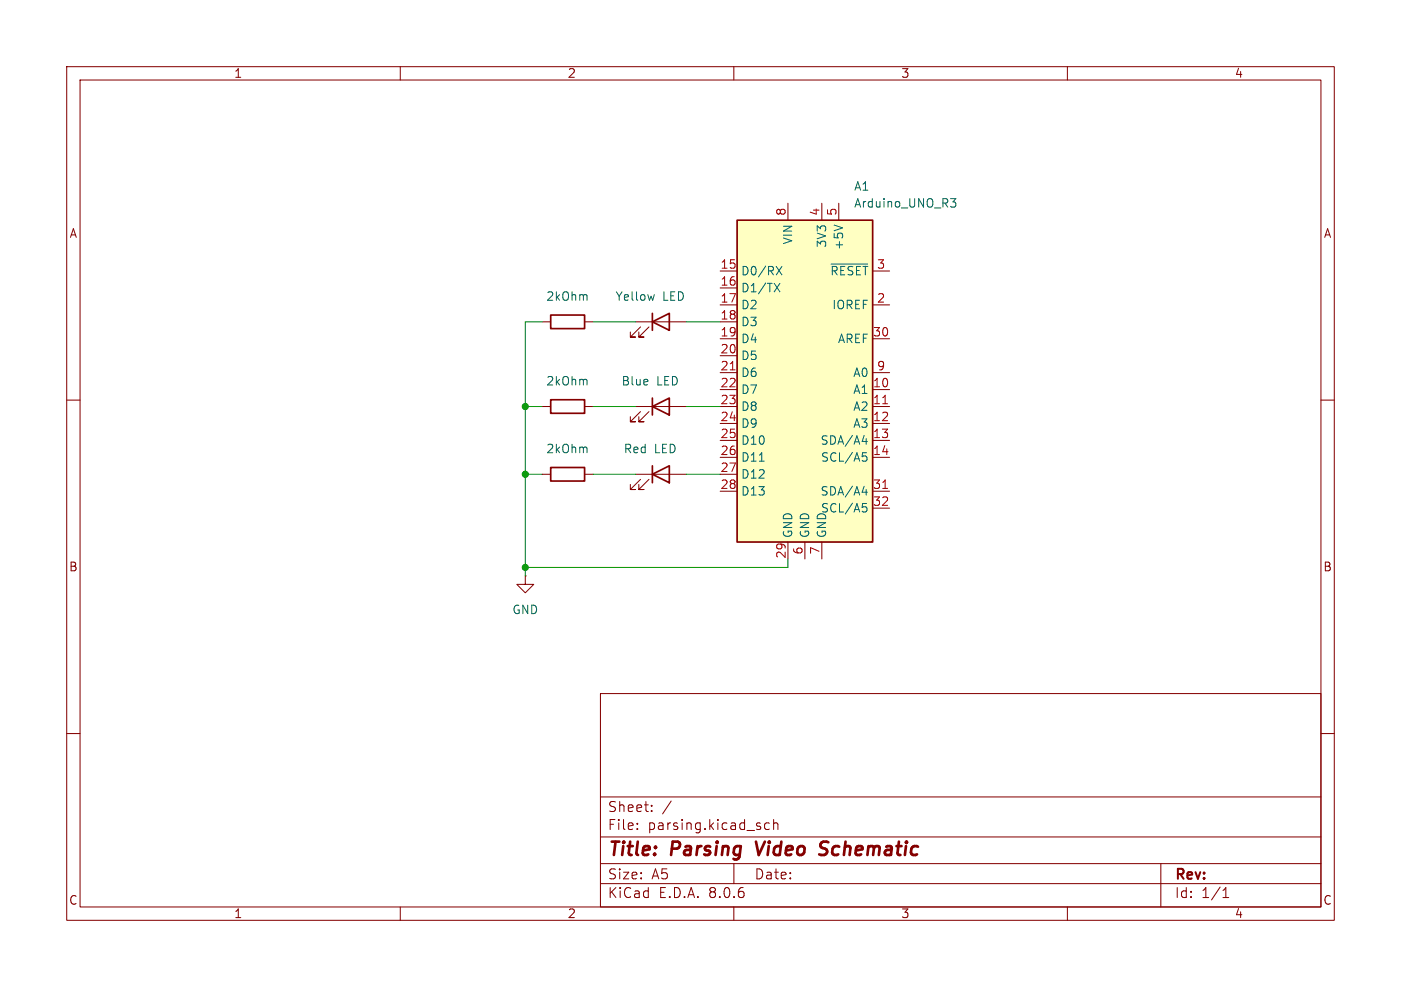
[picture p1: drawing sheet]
<svg xmlns="http://www.w3.org/2000/svg" width="210mm" height="148mm" viewBox="0 0 210 148" stroke-linecap="round" stroke-linejoin="round" font-family="sans-serif">
<g fill="none" stroke="#840000" stroke-width=".15">
<path d="M10 10h190v128h-190zM12 12h186v124h-186zM60 10v2M110 10v2M160 10v2M10 60h2M95.2 48.3h7.7M96 49l-1.5 1.5h.7h-.7v-.7M97.3 49l-1.5 1.5h.7h-.7v-.7M198 60h2M95.2 71.1h7.7M95.2 61h7.7"/>
<path d="M96 71.9l-1.5 1.5h.7h-.7v-.8M96 61.7l-1.5 1.5h.7h-.7v-.7M97.3 71.9l-1.5 1.5h.7h-.7v-.8M97.3 61.7l-1.5 1.5h.7h-.7v-.7M78.7 86.4v1.2h1.3l-1.3 1.3-1.2-1.3h1.2M78.7 86.4h.1M10 110h2M90 104h108v32h-108zM90 119.5h108M198 110h2M60 136v2M90 132.5h108"/>
<path d="M90 129.5h108M90 125.5h108M95.5 124.2v.2M95.5 123.5v.1M97.7 121.5v.2M97.7 120.8v.1M100.6 120.1l-1.3 1.9M110 136v2M110 129.5v3M115.3 123.5l-.4-.1-.3 .3v.4l.2 .2h.5M116 123.5a.37 .37 0 0 1 .6 .1v.8M116 122.9v1.5"/>
<path d="M160 136v2M174 129.5v6.5M183.3 134.6h.9M183.3 133.5l.5-.4v1.5"/>
</g>
<path d="M113.3 126.2l.4 2M123.9 128a.85 .85 0 0 1-1.1 .1M123.9 126.2h-.5a.49 .49 0 0 0-.4 .4 .49 .49 0 0 0 .3 .6l.5 .2" fill="none" stroke="#840000" stroke-width=".4"/>
<path d="M97.8 48.3l2.5-1.3v2.5zM97.8 47v2.5M97.8 59.7v2.5M97.8 71.1l2.5-1.2v2.5zM97.8 61l2.5-1.3v2.5zM97.8 69.9v2.5" fill="none" stroke="#840000" stroke-width=".25"/>
<path d="M98.1 44.2l-.3 .8" fill="none" stroke="#006464" stroke-width=".15"/>
<path d="M110.5 33h20.3v48.3h-20.3z" fill="#ffffc2"/>
<path d="M110.5 33h20.3v48.3h-20.3zM82.5 59.9h5.1v2.1h-5.1zM82.5 47.2h5.1v2.1h-5.1zM82.5 70.1h5.1v2h-5.1z" fill="none" stroke="#840000" stroke-width=".25"/>
<g fill="none" stroke="#840000" stroke-width=".15">
<path d="M118.1 30.5v2.5M123.2 30.5v2.5M125.7 30.5v2.5M81.3 48.3h1.2M87.6 48.3h1.3M107.9 58.4h2.6M107.9 40.6h2.6M107.9 43.2h2.6M107.9 45.7h2.6M107.9 48.3h2.6M107.9 50.8h2.6M107.9 53.3h2.6"/>
<path d="M107.9 55.9h2.6M130.8 58.4h2.5M130.8 40.6h2.5M130.8 45.7h2.5M130.8 50.8h2.5M130.8 55.9h2.5M81.3 61h1.2M81.3 71.1h1.2M87.6 61h1.3M87.6 71.1h1.3M107.9 61h2.6M107.9 63.5h2.6"/>
<path d="M107.9 66h2.6M107.9 68.6h2.6M107.9 71.1h2.6M107.9 73.7h2.6M130.8 61h2.5M130.8 63.5h2.5M130.8 66h2.5M130.8 68.6h2.5M130.8 73.7h2.5M130.8 76.2h2.5M118.1 81.3v2.5M120.6 81.3v2.5"/>
<path d="M123.2 81.3v2.5"/>
</g>
<path d="M109.5 55.5h.7M132.3 60.5h.7M132.3 73.2h.7" fill="none" stroke="#a90000" stroke-width=".15"/>
<g fill="none" stroke="#006464" stroke-width=".15">
<path d="M116.4 39.9l.8 1.3M117.2 39.9l-.8 1.3M124.6 39.6h5.5M125 33.7l1.3 .5M142.5 29.8h.8l-.4 .5 .3 .1 .1 .4-.3 .3h-.3M87.9 56.9l.1 .8M87.9 44.2l.1 .8M116.1 42.5l.8 1.3M116.9 42.5l-.8 1.3M87.9 67.1l.1 .8M113.8 69.2h.7M129.2 66.2h.8"/>
<path d="M129.2 73.8h.8M129.3 67.9h.6M129.3 75.5h.6M129.4 68.4h.3l.3 .2-.2 .5-.4 .1M129.4 76h.3l.3 .2-.2 .5-.4 .1M129.8 65.8v.8M129.8 73.4v.8"/>
</g>
<path d="M81.3 48.3h-2.6v38.1M88.9 48.3h6.3M102.9 48.3h5M78.7 71.1h2.6M78.7 61h2.6M88.9 71.1h6.3M88.9 61h6.3M102.9 71.1h5M102.9 61h5M118.1 83.8v1.3h-39.4" fill="none" stroke="#009600" stroke-width=".15"/>
<g fill="#009600" stroke="#009600" stroke-width=".15">
<circle cx="78.7" cy="61" r=".46"/>
<circle cx="78.7" cy="71.1" r=".46"/>
<circle cx="78.7" cy="85.1" r=".46"/>
</g>
<g font-size="2.8" fill="#840000">
<text x="91" y="128.9">Title:</text>
<text x="100.7" y="128.9">Parsing</text>
<text x="114.2" y="128.9">Video</text>
<text x="124.5" y="128.9">Schematic</text>
</g>
<g font-size="2.1" fill="#840000">
<text x="91" y="124.7">File:</text>
<text x="91" y="122">Sheet:</text>
<text x="97.1" y="124.7">parsing.kicad_sch</text>
<text x="91" y="134.9">KiCad</text>
<text x="91" y="132.1">Size:</text>
<text x="97.7" y="132.1">A5</text>
<text x="98.7" y="134.9">E.D.A.</text>
<text x="106.3" y="134.9">8.0.6</text>
<text x="113" y="132.1">Date:</text>
<text x="176" y="132.3">Rev:</text>
<text x="176" y="134.9">Id:</text>
<text x="180.1" y="134.9">1/1</text>
</g>
<g font-size="1.8" fill="#840000">
<text x="35" y="11.9">1</text>
<text x="85" y="11.9">2</text>
<text x="135" y="11.9">3</text>
<text x="185" y="11.9">4</text>
<text x="10.3" y="35.9">A</text>
<text x="198.4" y="35.9">A</text>
<text x="10.3" y="85.9">B</text>
<text x="198.3" y="85.9">B</text>
<text x="10.3" y="135.9">C</text>
<text x="35" y="137.9">1</text>
<text x="85" y="137.9">2</text>
<text x="135" y="137.9">3</text>
<text x="185" y="137.9">4</text>
<text x="198.3" y="135.9">C</text>
</g>
<g font-size="1.8" fill="#006464">
<text x="127.9" y="28.8">A1</text>
<text x="127.9" y="31.3">Arduino_UNO_R3</text>
<text x="111" y="41.5">D0/RX</text>
<text x="119" y="36.8" transform="rotate(-90 119 36.8)">VIN</text>
<text x="124.1" y="37.2" transform="rotate(-90 124.1 37.2)">3V3</text>
<text x="124.4" y="41.5">~{RESET}</text>
<text x="126.6" y="37.6" transform="rotate(-90 126.6 37.6)">+5V</text>
<text x="81.8" y="45.3">2kOhm</text>
<text x="92.2" y="45.3">Yellow</text>
<text x="99.3" y="45.3">LED</text>
<text x="111" y="44">D1/TX</text>
<text x="111" y="46.6">D2</text>
<text x="124.7" y="46.6">IOREF</text>
<text x="111" y="49.1">D3</text>
<text x="111" y="51.7">D4</text>
<text x="125.5" y="51.7">AREF</text>
<text x="81.8" y="58">2kOhm</text>
<text x="93.1" y="58">Blue</text>
<text x="98.4" y="58">LED</text>
<text x="111" y="54.2">D5</text>
<text x="111" y="56.7">D6</text>
<text x="111" y="59.3">D7</text>
<text x="127.8" y="59.3">A1</text>
<text x="127.8" y="56.7">A0</text>
<text x="111" y="61.8">D8</text>
<text x="111" y="64.4">D9</text>
<text x="127.8" y="61.8">A2</text>
<text x="127.8" y="64.4">A3</text>
<text x="81.8" y="68.2">2kOhm</text>
<text x="93.4" y="68.2">Red</text>
<text x="98.1" y="68.2">LED</text>
<text x="111" y="66.9">D10</text>
<text x="111" y="69.4">D11</text>
<text x="111" y="72">D12</text>
<text x="122.9" y="66.9">SDA/A4</text>
<text x="123" y="69.4">SCL/A5</text>
<text x="111" y="74.5">D13</text>
<text x="122.9" y="74.5">SDA/A4</text>
<text x="123" y="77.1">SCL/A5</text>
<text x="119" y="80.8" transform="rotate(-90 119 80.8)">GND</text>
<text x="121.5" y="80.8" transform="rotate(-90 121.5 80.8)">GND</text>
<text x="124.1" y="80.8" transform="rotate(-90 124.1 80.8)">GND</text>
<text x="76.7" y="92.3">GND</text>
</g>
<g font-size="1.8" fill="#a90000">
<text x="117.9" y="32.5" transform="rotate(-90 117.9 32.5)">8</text>
<text x="122.9" y="32.5" transform="rotate(-90 122.9 32.5)">4</text>
<text x="125.5" y="32.5" transform="rotate(-90 125.5 32.5)">5</text>
<text x="107.9" y="40.4">15</text>
<text x="131.4" y="40.4">3</text>
<text x="107.9" y="42.9">16</text>
<text x="107.9" y="45.5">17</text>
<text x="131.4" y="45.5">2</text>
<text x="107.9" y="48">18</text>
<text x="107.9" y="50.5">19</text>
<text x="107.9" y="53.1">20</text>
<text x="130.8" y="50.5">30</text>
<text x="107.9" y="55.6">21</text>
<text x="107.9" y="58.2">22</text>
<text x="130.8" y="58.2">10</text>
<text x="131.4" y="55.6">9</text>
<text x="107.9" y="60.7">23</text>
<text x="107.9" y="63.2">24</text>
<text x="107.9" y="65.8">25</text>
<text x="130.8" y="60.7">11</text>
<text x="130.8" y="63.2">12</text>
<text x="130.8" y="65.8">13</text>
<text x="107.9" y="68.3">26</text>
<text x="107.9" y="70.9">27</text>
<text x="130.8" y="68.3">14</text>
<text x="107.9" y="73.4">28</text>
<text x="130.8" y="73.4">31</text>
<text x="130.8" y="75.9">32</text>
<text x="117.9" y="83.9" transform="rotate(-90 117.9 83.9)">29</text>
<text x="120.4" y="83.3" transform="rotate(-90 120.4 83.3)">6</text>
<text x="122.9" y="83.3" transform="rotate(-90 122.9 83.3)">7</text>
</g>
</svg>
